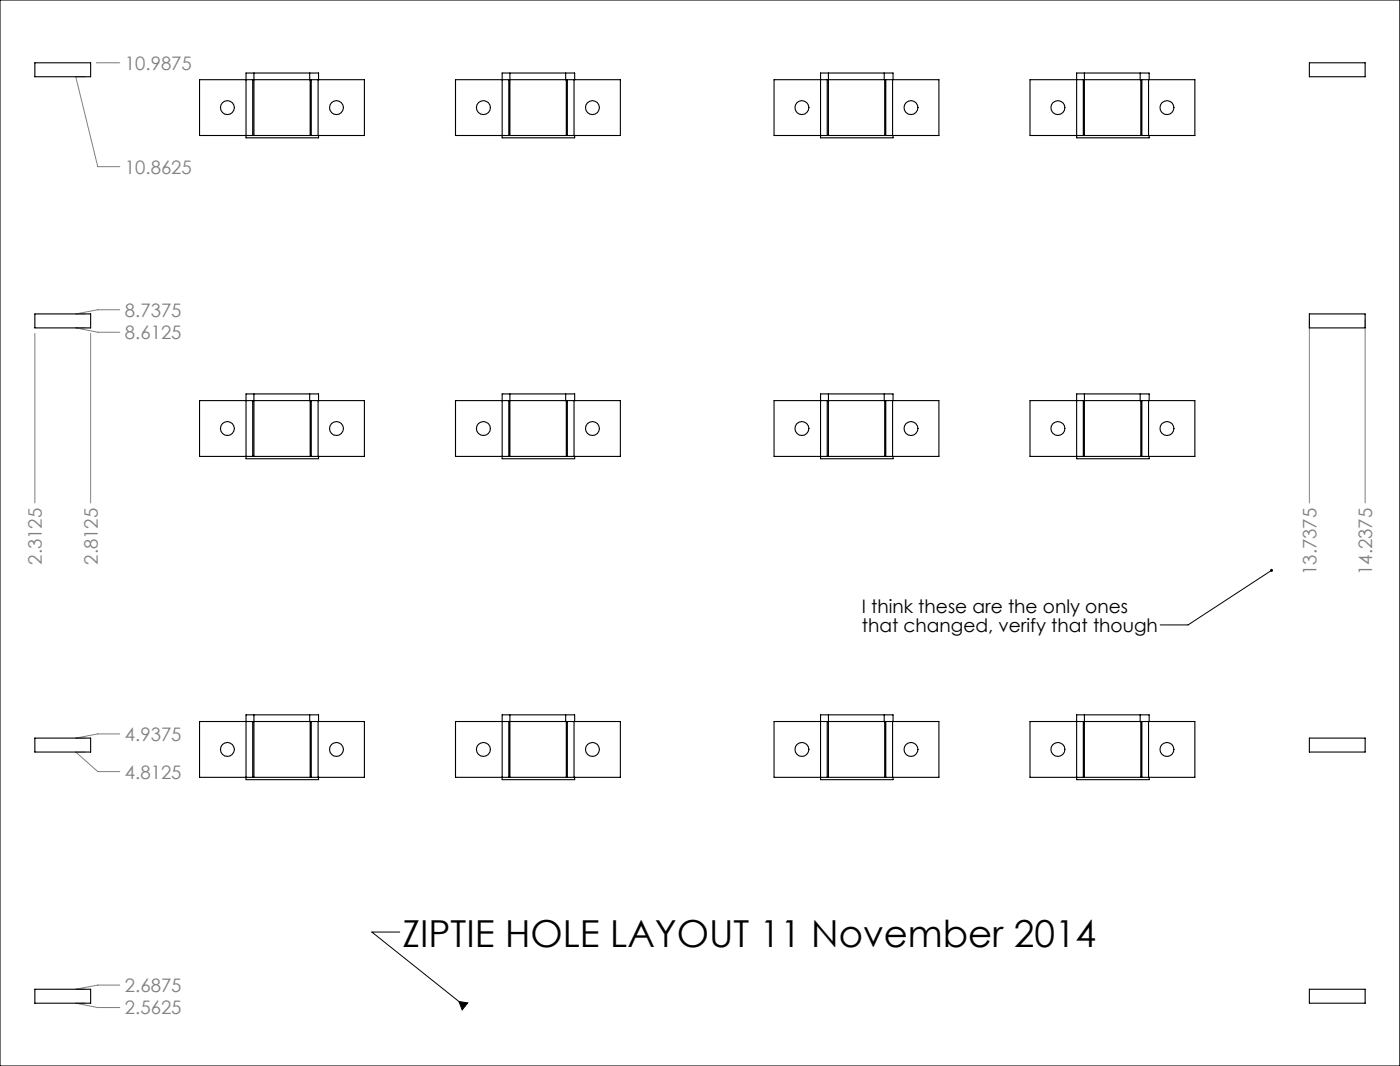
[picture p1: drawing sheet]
<svg xmlns="http://www.w3.org/2000/svg" width="319mm" height="243mm" viewBox="0 0 319 243" stroke-linecap="round" stroke-linejoin="round" font-family="sans-serif">
<path d="M289.5 129.8l-19 12.4h-6.3M91 212.1h-6.3l21.2 16.9M104.5 227.9l2 .3-1.3 1.6z" fill="none" stroke="#000" stroke-width=".23"/>
<path d="M19.4 17.5h-2.1l5 20.4h5M21.9 14.3h5.4M7.9 75.9v38.5M19.4 74.6h-2.1l5 1h5M20.6 75.9v38.5M27.3 70.5h-5l-5 .9h2.1M298.1 72.7v41.7M310.8 72.7v41.7M19.4 171.1h-2.1l5 4.5h5M27.3 167h-5l-5 1h2.1M19.4 228.3h-2.1l5 1h5M27.3 224.2h-5l-5 .9h2.1" fill="none" stroke="#808080" stroke-width=".23"/>
<path d="M289.3 129.5l.2-.1 .3 .2-.3 .2 .3-.2a.35 .35 0 0 1-.1 .5 .35 .35 0 0 1-.5-.1 .35 .35 0 0 1 .1-.5zM104.5 227.9l2 .3-1.3 1.6z" fill="#000"/>
<g fill="none" stroke="#000" stroke-width=".25">
<path d="M0 0h318.7v242.6h-318.7zM7.9 14.3h12.7v3.2h-12.7zM57.5 18.1h-12.1v12.7h12.1M57.5 18.1h.3M57.5 18.1v12.7M57.8 16.6v1.5M57.8 18.1h12.8M57.8 18.1v12.7M70.5 16.6v1.5M70.6 18.1h.3M70.6 18.1v12.7M70.9 18.1h1.5"/>
<path d="M70.9 18.1v12.7M72.4 18.1h10.6v12.7h-10.6M72.4 18.1v12.7M72.5 18.1v-1.5h-16.5v14.8h16.5v-.6M115.9 18.1h-12.2v12.7h12.2M115.9 18.1h.2M115.9 18.1v12.7M116.1 16.6v1.5M116.1 18.1v12.7M116.1 18.1h12.8M128.8 16.6v1.5M128.9 18.1h.3"/>
<path d="M128.9 18.1v12.7M129.2 18.1h1.5M129.2 18.1v12.7M130.7 18.1h10.6v12.7h-10.6M130.7 18.1v12.7M130.8 18.1v-1.5h-16.5v14.8h16.5v-.6M188.3 18.1h-12.1v12.7h12.1M188.3 18.1h.3M188.3 18.1v12.7M188.6 16.6v1.5M188.6 18.1h12.8M188.6 18.1v12.7"/>
<path d="M201.3 16.6v1.5M201.4 18.1h.3M201.4 18.1v12.7M201.7 18.1h1.5M201.7 18.1v12.7M203.2 18.1h10.6v12.7h-10.6M203.2 18.1v12.7M203.3 18.1v-1.5h-16.5v14.8h16.5v-.6M246.7 18.1h-12.2v12.7h12.2M246.7 18.1h.2M246.7 18.1v12.7M246.9 16.6v1.5"/>
<path d="M246.9 18.1h12.9M246.9 18.1v12.7M259.6 16.6v1.5M259.8 18.1h.2M259.8 18.1v12.7M260 18.1h1.5M260 18.1v12.7M261.5 18.1h10.6v12.7h-10.6M261.5 18.1v12.7M261.7 18.1v-1.5h-16.6v14.8h16.6v-.6M298.1 14.3h12.7v3.2h-12.7zM57.5 30.8h.3"/>
<path d="M57.8 30.8h12.8M70.6 30.8h.3M70.9 30.8h1.5M115.9 30.8h.2M116.1 30.8h12.8M128.9 30.8h.3M129.2 30.8h1.5M188.3 30.8h.3M188.6 30.8h12.8M201.4 30.8h.3M201.7 30.8h1.5M246.7 30.8h.2"/>
<path d="M246.9 30.8h12.9M259.8 30.8h.2M260 30.8h1.5M7.9 71.4h12.7v3.2h-12.7zM298.1 71.4h12.7v3.2h-12.7zM57.5 91.2h-12.1v12.7h12.1M57.5 91.2h.3M57.5 91.2v12.7M57.8 89.6v1.6M57.8 91.2h12.8M57.8 91.2v12.7M70.5 89.6v1.6"/>
<path d="M70.6 91.2h.3M70.6 91.2v12.7M70.9 91.2h1.5M70.9 91.2v12.7M72.4 91.2h10.6v12.7h-10.6M72.4 91.2v12.7M72.5 91.2v-1.6h-16.5v14.8h16.5v-.5M115.9 91.2h-12.2v12.7h12.2M115.9 91.2h.2M115.9 91.2v12.7M116.1 89.6v1.6M116.1 91.2v12.7"/>
<path d="M116.1 91.2h12.8M128.8 89.6v1.6M128.9 91.2h.3M128.9 91.2v12.7M129.2 91.2h1.5M129.2 91.2v12.7M130.7 91.2h10.6v12.7h-10.6M130.7 91.2v12.7M130.8 91.2v-1.6h-16.5v14.8h16.5v-.5M188.3 91.2h-12.1v12.7h12.1M188.3 91.2h.3M188.3 91.2v12.7"/>
<path d="M188.6 89.6v1.6M188.6 91.2h12.8M188.6 91.2v12.7M201.3 89.6v1.6M201.4 91.2h.3M201.4 91.2v12.7M201.7 91.2h1.5M201.7 91.2v12.7M203.2 91.2h10.6v12.7h-10.6M203.2 91.2v12.7M203.3 91.2v-1.6h-16.5v14.8h16.5v-.5M246.7 91.2h-12.2v12.7h12.2"/>
<path d="M246.7 91.2h.2M246.7 91.2v12.7M246.9 89.6v1.6M246.9 91.2h12.9M246.9 91.2v12.7M259.6 89.6v1.6M259.8 91.2h.2M259.8 91.2v12.7M260 91.2h1.5M260 91.2v12.7M261.5 91.2h10.6v12.7h-10.6M261.5 91.2v12.7"/>
<path d="M261.7 91.2v-1.6h-16.6v14.8h16.6v-.5M57.5 103.9h.3M57.8 103.9h12.8M70.6 103.9h.3M70.9 103.9h1.5M115.9 103.9h.2M116.1 103.9h12.8M128.9 103.9h.3M129.2 103.9h1.5M188.3 103.9h.3M188.6 103.9h12.8M201.4 103.9h.3"/>
<path d="M201.7 103.9h1.5M246.7 103.9h.2M246.9 103.9h12.9M259.8 103.9h.2M260 103.9h1.5M7.9 168h12.7v3.1h-12.7zM57.5 164.2h-12.1v12.7h12.1M57.5 176.9h.3M57.5 164.2h.3M57.5 164.2v12.7M57.8 162.7v1.5M57.8 164.2h12.8"/>
<path d="M57.8 176.9h12.8M57.8 164.2v12.7M70.5 162.7v1.5M70.6 176.9h.3M70.6 164.2h.3M70.6 164.2v12.7M70.9 164.2h1.5M70.9 176.9h1.5M70.9 164.2v12.7M72.4 164.2h10.6v12.7h-10.6M72.4 164.2v12.7M72.5 164.2v-1.5h-16.5v14.7h16.5v-.5"/>
<path d="M115.9 164.2h-12.2v12.7h12.2M115.9 176.9h.2M115.9 164.2h.2M115.9 164.2v12.7M116.1 162.7v1.5M116.1 164.2h12.8M116.1 176.9h12.8M116.1 164.2v12.7M128.8 162.7v1.5M128.9 164.2h.3M128.9 176.9h.3M128.9 164.2v12.7"/>
<path d="M129.2 164.2h1.5M129.2 176.9h1.5M129.2 164.2v12.7M130.7 164.2h10.6v12.7h-10.6M130.7 164.2v12.7M130.8 164.2v-1.5h-16.5v14.7h16.5v-.5M188.3 164.2h-12.1v12.7h12.1M188.3 176.9h.3M188.3 164.2h.3M188.3 164.2v12.7M188.6 162.7v1.5M188.6 164.2h12.8"/>
<path d="M188.6 176.9h12.8M188.6 164.2v12.7M201.3 162.7v1.5M201.4 164.2h.3M201.4 176.9h.3M201.4 164.2v12.7M201.7 176.9h1.5M201.7 164.2h1.5M201.7 164.2v12.7M203.2 164.2h10.6v12.7h-10.6M203.2 164.2v12.7M203.3 164.2v-1.5h-16.5v14.7h16.5v-.5"/>
<path d="M246.7 164.2h-12.2v12.7h12.2M246.7 176.9h.2M246.7 164.2h.2M246.7 164.2v12.7M246.9 162.7v1.5M246.9 164.2h12.9M246.9 176.9h12.9M246.9 164.2v12.7M259.6 162.7v1.5M259.8 164.2h.2M259.8 176.9h.2M259.8 164.2v12.7"/>
<path d="M260 164.2h1.5M260 176.9h1.5M260 164.2v12.7M261.5 164.2h10.6v12.7h-10.6M261.5 164.2v12.7M261.7 164.2v-1.5h-16.6v14.7h16.6v-.5M298.1 168h12.7v3.1h-12.7zM7.9 225.1h12.7v3.2h-12.7zM298.1 225.1h12.7v3.2h-12.7z"/>
<circle cx="51.8" cy="24.5" r="1.59"/>
<circle cx="76.6" cy="24.5" r="1.59"/>
<circle cx="110.1" cy="24.5" r="1.58"/>
<circle cx="134.9" cy="24.5" r="1.58"/>
<circle cx="182.6" cy="24.5" r="1.59"/>
<circle cx="207.4" cy="24.5" r="1.59"/>
<circle cx="240.9" cy="24.5" r="1.58"/>
<circle cx="265.7" cy="24.5" r="1.58"/>
<circle cx="51.8" cy="97.5" r="1.59"/>
<circle cx="76.6" cy="97.5" r="1.59"/>
<circle cx="110.1" cy="97.5" r="1.58"/>
<circle cx="134.9" cy="97.5" r="1.58"/>
<circle cx="182.6" cy="97.5" r="1.59"/>
<circle cx="207.4" cy="97.5" r="1.59"/>
<circle cx="240.9" cy="97.5" r="1.58"/>
<circle cx="265.7" cy="97.5" r="1.58"/>
<circle cx="51.8" cy="170.5" r="1.59"/>
<circle cx="76.6" cy="170.5" r="1.59"/>
<circle cx="110.1" cy="170.6" r="1.58"/>
<circle cx="134.9" cy="170.6" r="1.58"/>
<circle cx="182.6" cy="170.5" r="1.59"/>
<circle cx="207.4" cy="170.5" r="1.59"/>
<circle cx="240.9" cy="170.6" r="1.58"/>
<circle cx="265.7" cy="170.6" r="1.58"/>
</g>
<text font-size="8.5" x="91.6" y="215.6">ZIPTIE HOLE LAYOUT 11 November 2014</text>
<g font-size="4.2" fill="#808080">
<text x="28.4" y="15.9">10.9875</text>
<text x="28.4" y="39.5">10.8625</text>
<text x="28.4" y="77.2">8.6125</text>
<text x="28.4" y="72.1">8.7375</text>
<text x="9.5" y="128.5" transform="rotate(-90 9.5 128.5)">2.3125</text>
<text x="22.2" y="128.5" transform="rotate(-90 22.2 128.5)">2.8125</text>
<text x="299.7" y="130.8" transform="rotate(-90 299.7 130.8)">13.7375</text>
<text x="312.4" y="130.8" transform="rotate(-90 312.4 130.8)">14.2375</text>
<text x="28.4" y="168.6">4.9375</text>
<text x="28.4" y="177.2">4.8125</text>
<text x="28.4" y="225.7">2.6875</text>
<text x="28.4" y="230.8">2.5625</text>
</g>
<g font-size="4.2">
<text x="196.2" y="139.6">I think these are the only ones</text>
<text x="196.2" y="143.7">that changed, verify that though</text>
</g>
</svg>
